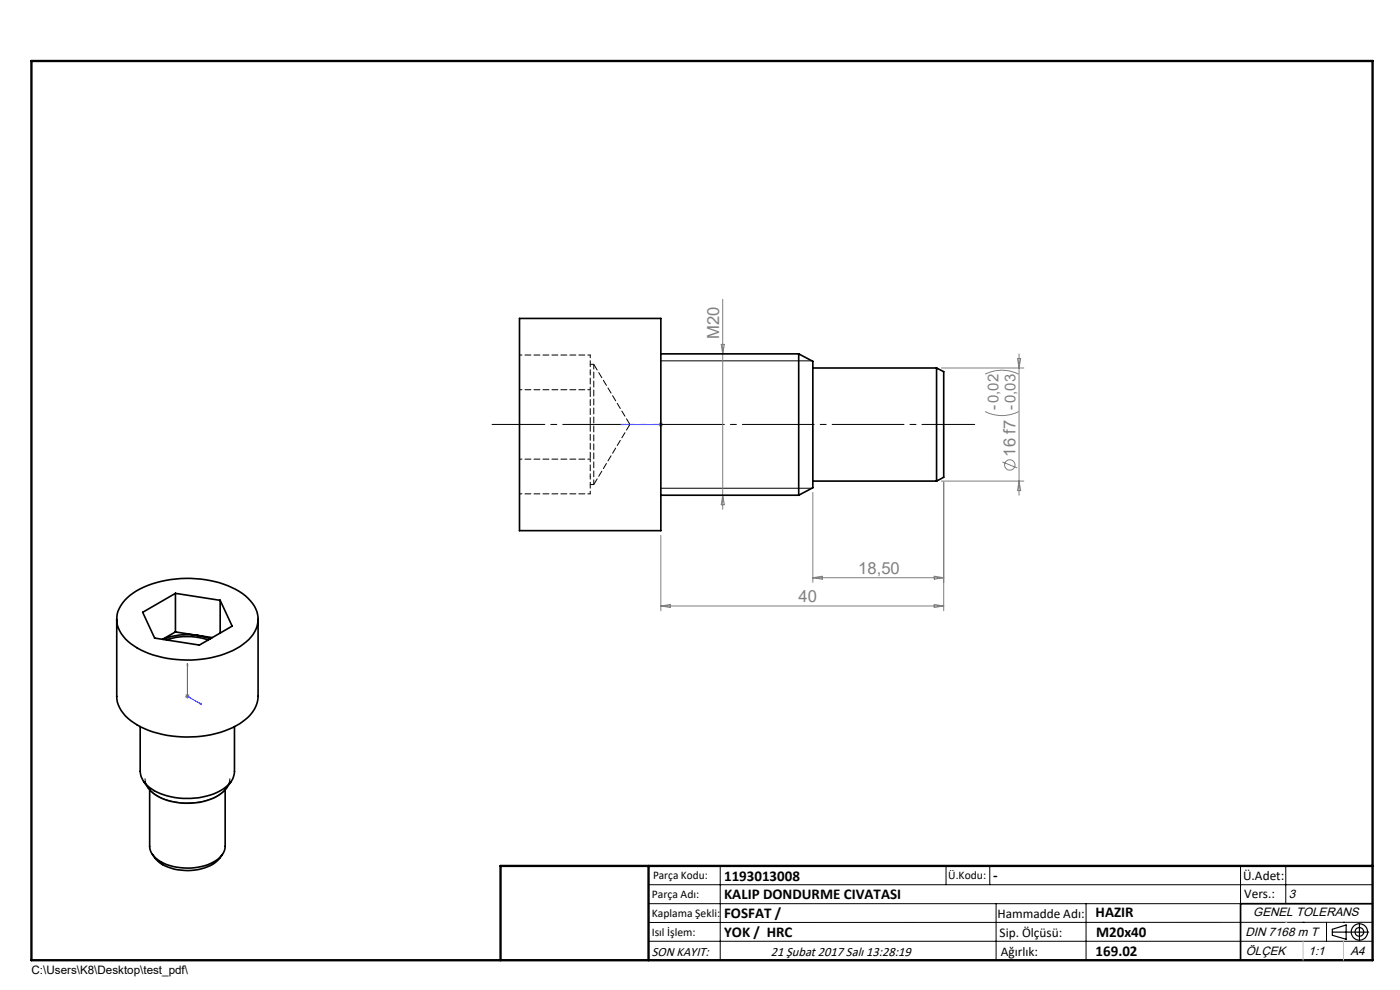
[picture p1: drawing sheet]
<svg xmlns="http://www.w3.org/2000/svg" width="297mm" height="210mm" viewBox="0 0 297 210" stroke-linecap="round" stroke-linejoin="round" font-family="sans-serif">
<g fill="none" stroke="#808080" stroke-width=".21">
<path d="M153 73.1h.7l-.4 2zM153.3 63.5v44.5M199.7 78.1h17.5M209 79.4a7.8 7.8 0 0 1 7.1 0M215.9 76.1h.6l-.3 2zM216.2 75.1v29.9M139.7 90.1h1M139.8 89.7l.7 .7M140.2 89.6v.9M140.5 89.7l-.7 .7M209 87.3a7.8 7.8 0 0 0 7.1 0M212.7 98l3.1 1.3"/>
<path d="M140.2 113.6v16M153.3 105l.4 2.1h-.7zM172.4 104.4v19.1M199.7 102.1h17.5M200.2 102.3v27.3M216.2 102.1l.3 2h-.6zM140.2 128.5h60M140.2 128.5l2-.3v.7zM172.4 122.5h27.8M172.4 122.5l2-.3v.7zM198.2 122.2l2 .3-2 .4zM198.2 128.2l2 .3-2 .4z"/>
<path d="M39.3 147.7h1M39.4 147.3l.7 .8M39.8 147.2v1M40.1 147.3l-.7 .8"/>
<circle cx="214.2" cy="98.6" r="1.1"/>
</g>
<g fill="none" stroke="#000" stroke-width=".21">
<path d="M140.2 76.5h32.1M140.2 103.6h32.1M30.8 165.1a5 5 0 0 0 3.3 4.1 14.3 14.3 0 0 0 12.6-.7 4.3 4.3 0 0 0 2.1-3.4M137.6 187.7h153.6M137.6 191.7h153.6M137.6 199.7h153.6M152.8 183.7v20M200.7 183.7v4M210 183.7v4M211.3 191.7v12M230.4 191.7v12M263.2 183.7v20"/>
<path d="M272.8 183.7v8M276.4 195.6h.1M281.4 195.6v4.1M285 195.6h.1M291.2 195.6l-153.6 .1"/>
</g>
<g fill="none" stroke="#000" stroke-width=".25">
<path d="M282.6 197.7h7.8M282.6 197.1l3-.9v3l-3-.8zM288.4 195.8v3.8M106.2 203.7h185"/>
<circle cx="288.4" cy="197.7" r="1.74"/>
<circle cx="288.4" cy="197.7" r=".93"/>
</g>
<path d="M131.7 90.1h.5h-.5M131.7 90.1h8.5M140.1 90.1h.2zM140.2 90.1h.1M39.8 140.7v.4h-.1zM39.8 140.7v7l3 1.7M42.4 149.1l.4 .3-.4-.1z" fill="none" stroke="#00f" stroke-width=".21"/>
<path d="M206.8 90h-102.4" fill="none" stroke="#000" stroke-width=".21" stroke-dasharray="15.2 1.3 1.3 1.3" stroke-dashoffset="4.1"/>
<path d="M291.2 191.7h-28v12" fill="none" stroke="#000" stroke-width=".35"/>
<path d="M6.7 12.9h284.5v190.8h-284.5zM137.6 183.7v20M291.2 183.7h-185v20" fill="none" stroke="#000" stroke-width=".5"/>
<path d="M276.4 199.7v4M285 199.7v4" fill="none" stroke="#c0c0c0" stroke-width=".21"/>
<path d="M272.8 195.6h.1" fill="none" stroke="#c0c0c0" stroke-width=".25"/>
<g fill="#00f">
<path d="M140.1 90.1h.2zM131.7 90.1h.5z"/>
<path d="M42.4 149.1l.4 .3-.4-.1zM39.8 140.7v.4h-.1z"/>
</g>
<g fill="none" stroke="#000" stroke-width=".35">
<path d="M110.2 67.5h30v45.1h-30zM140.2 75.1h29.2M169.4 75.1l3 1.6v26.8l-3 1.5M169.4 75.1v29.9M172.4 78.1h26.3M198.7 78.1l1.5 .7v22.4l-1.5 .9M198.7 78.1v24M140.2 105h29.2M172.4 102.1h26.3M24.8 131.4v16.3a7.4 7.4 0 0 0 4.3 6.1 23.3 23.3 0 0 0 21.8-.3 7.3 7.3 0 0 0 3.9-5.8v-16.3M26.5 127.3a17.8 17.8 0 0 1 11.8-4.6 20.9 20.9 0 0 1 13.8 3.7 6.1 6.1 0 0 1 2.4 6.4 9.3 9.3 0 0 1-6 5.6 23.8 23.8 0 0 1-19.4-.9 7.7 7.7 0 0 1-4.3-6.1 5.6 5.6 0 0 1 1.7-4.1zM35.3 135.7a14.2 14.2 0 0 1 8.9 0"/>
<path d="M37.2 125.9l9.5 1.4M37.2 125.9l-6.9 4 2.5 5.5 9.5 1.4 6.9-4-2.5-5.5M37.2 125.9v8.1M37.2 134l-2.7 1.6M37.2 134l4.7 .8M41.9 134.8a13.3 13.3 0 0 0-7.3 .8M41.9 134.8l2.7 .7M41.9 134.8l3.1 .4M46.7 127.3v7M29.7 154.1v9.5a5 5 0 0 0 3 4.1 15.7 15.7 0 0 0 14.6-.3 4.7 4.7 0 0 0 2.4-3.8v-9.5M30.5 165.8a8.7 8.7 0 0 0 7.1 4.4 12.4 12.4 0 0 0 9.8-2.3l1.6-2.1M31.7 167.5v12a4.2 4.2 0 0 0 3 3.6 12.1 12.1 0 0 0 11.6-.9l1-1.2 .5-1.3v-12.2"/>
<path d="M32.3 181.2a7.8 7.8 0 0 0 6.8 3.4 9.1 9.1 0 0 0 7.6-2.6l.5-.8"/>
</g>
<path d="M125.2 90v-7.3M125.2 97.4v-7.4" fill="none" stroke="#000" stroke-width=".21" stroke-dasharray="1.3 .6" stroke-dashoffset="-.2"/>
<path d="M125.2 75.3h-15M125.2 82.7h-15M125.2 97.4h-15M125.2 104.8h-15" fill="none" stroke="#000" stroke-width=".21" stroke-dasharray="1.3 .6" stroke-dashoffset=".8"/>
<path d="M125.2 79v-3.7M125.2 82.7v-3.7M125.2 101.1v-3.7M125.2 104.8v-3.7" fill="none" stroke="#000" stroke-width=".21" stroke-dasharray="1.3 .6" stroke-dashoffset=".7"/>
<path d="M126 102.8v-25.5" fill="none" stroke="#000" stroke-width=".21" stroke-dasharray="1.3 .6" stroke-dashoffset=".3"/>
<path d="M133.6 90l-7.6-12.7M126 102.8l7.6-12.8" fill="none" stroke="#000" stroke-width=".21" stroke-dasharray="1.3 .6" stroke-dashoffset="-.1"/>
<path d="M126 77.3h-.8M125.2 102.8h.8" fill="none" stroke="#000" stroke-width=".21" stroke-dasharray="1.3 .6" stroke-dashoffset=".4"/>
<g font-size="3.5" fill="#808080">
<text x="152.6" y="71.9" transform="rotate(-90 152.6 71.9)">M20</text>
<text x="215.4" y="96.8" transform="rotate(-90 215.4 96.8)">16 f7 -0,03</text>
<text x="182.1" y="121.7">18,50</text>
<text x="169.4" y="127.7">40</text>
</g>
<text font-size="3.2" fill="#808080" x="211.8" y="86.9" transform="rotate(-90 211.8 86.9)">-0,02</text>
<g font-size="3.2">
<text x="153.6" y="186.8">1193013008</text>
<text x="153.6" y="190.8">KALIP DONDURME CIVATASI</text>
<text x="210.7" y="186.6">-</text>
<text x="153.6" y="194.8">FOSFAT /</text>
<text x="232.4" y="194.5">HAZIR</text>
<text x="153.6" y="198.8">YOK / HRC</text>
<text x="232.4" y="202.8">169.02</text>
<text x="232.5" y="198.8">M20x40</text>
</g>
<g font-size="2.8">
<text x="263.7" y="186.7">Ü.Adet:</text>
<text x="263.9" y="190.5">Vers.:</text>
<text x="211.6" y="194.8">Hammadde Adı:</text>
<text x="138.3" y="202.8">SON KAYIT:</text>
<text x="163.5" y="202.8">21 Şubat 2017 Salı 13:28:19</text>
<text x="212.1" y="198.7">Sip. Ölçüsü:</text>
<text x="212.3" y="202.7">Ağırlık:</text>
</g>
<g font-size="2.6">
<text x="273.4" y="190.4">3</text>
<text x="265.9" y="194.4">GENEL TOLERANS</text>
<text x="264.2" y="198.5">DIN 7168 m T</text>
<text x="264.3" y="202.6">ÖLÇEK</text>
<text x="277.6" y="202.6">1:1</text>
<text x="286.5" y="202.6">A4</text>
</g>
<g font-size="2.5">
<text x="138.3" y="190.5">Parça Adı:</text>
<text x="138.5" y="186.5">Parça Kodu:</text>
<text x="201.2" y="186.5">Ü.Kodu:</text>
<text x="138.3" y="194.5">Kaplama Şekli:</text>
<text x="138.3" y="198.6">Isıl İşlem:</text>
<text x="6.7" y="206.7">C:\Users\K8\Desktop\test_pdf\</text>
</g>
</svg>
